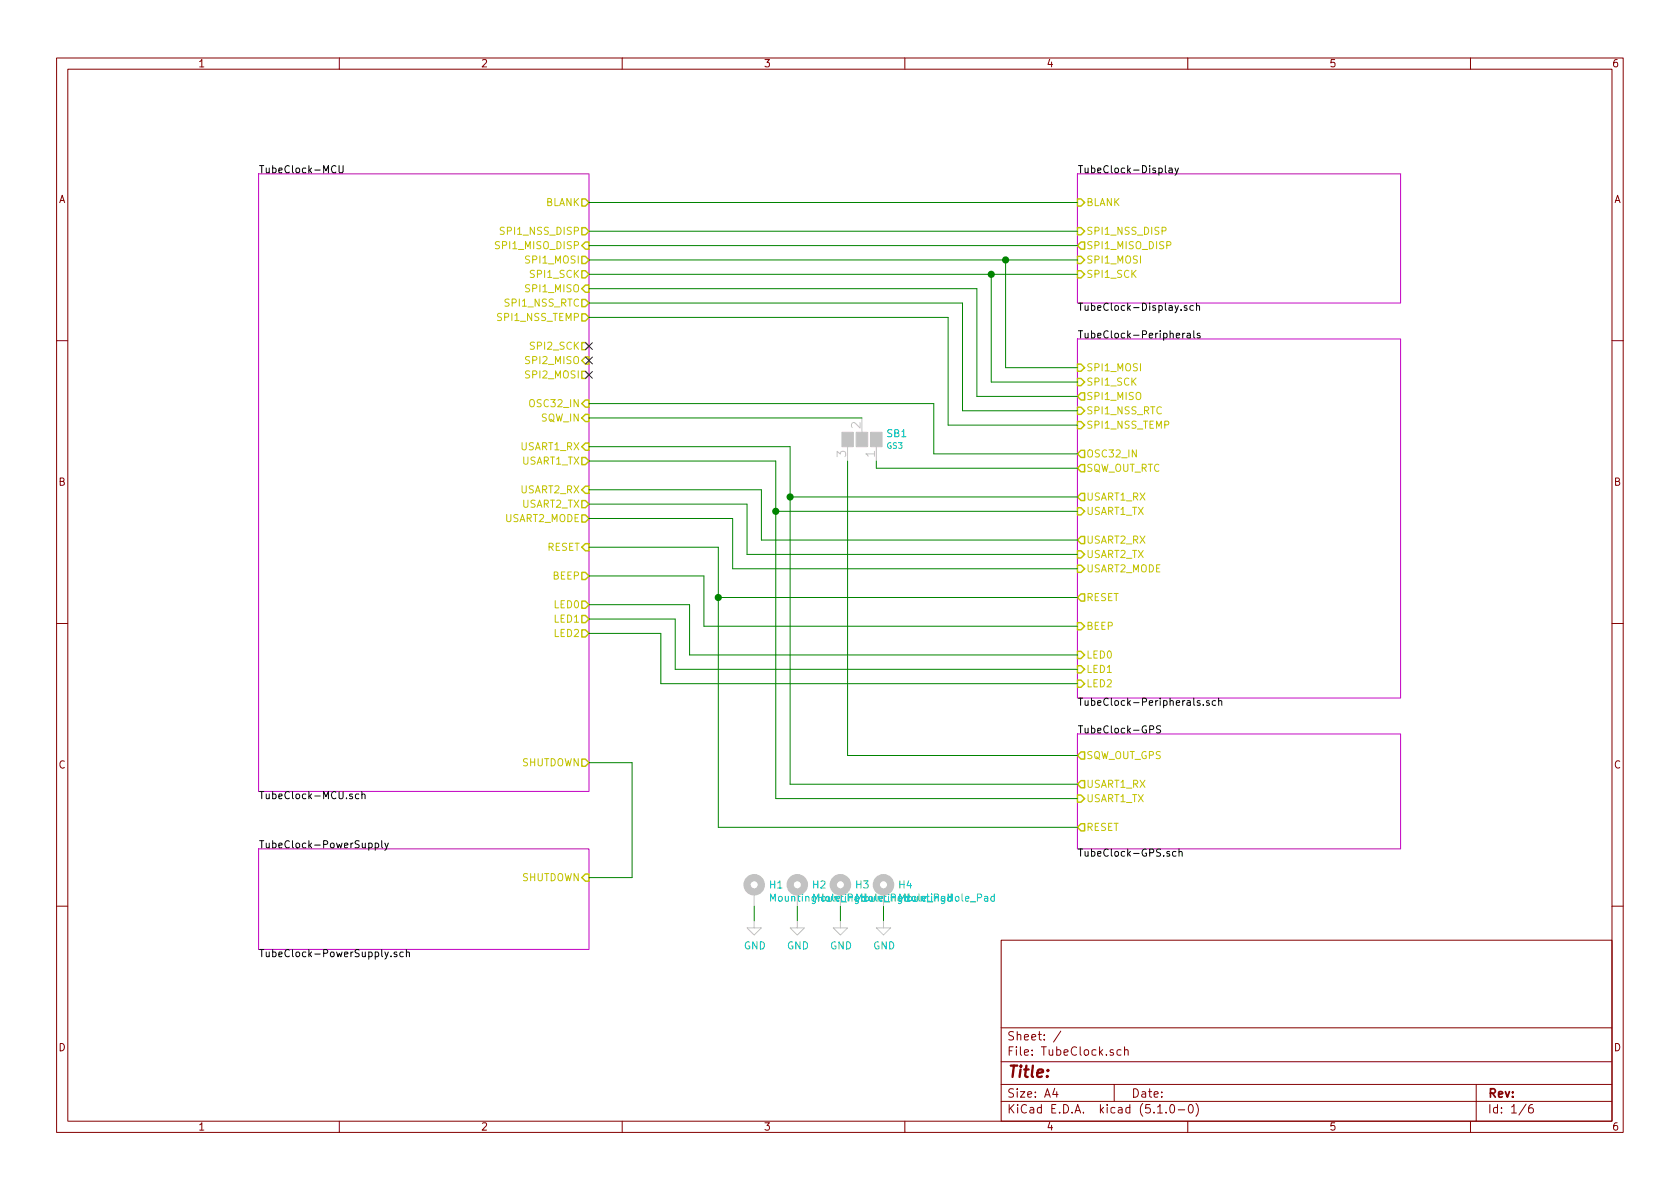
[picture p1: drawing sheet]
EESchema Schematic File Version 4
LIBS:TubeClock-cache
EELAYER 29 0
EELAYER END
$Descr A4 11693 8268
encoding utf-8
Sheet 1 6
Title ""
Date ""
Rev ""
Comp ""
Comment1 ""
Comment2 ""
Comment3 ""
Comment4 ""
$EndDescr
$Sheet
S 1800 5900 2300 700 
U 5C7E1816
F0 "TubeClock-PowerSupply" 50
F1 "TubeClock-PowerSupply.sch" 50
F2 "SHUTDOWN" I R 4100 6100 50 
$EndSheet
$Sheet
S 1800 1200 2300 4300
U 5C7E1497
F0 "TubeClock-MCU" 50
F1 "TubeClock-MCU.sch" 50
F2 "OSC32_IN" I R 4100 2800 50 
F3 "RESET" I R 4100 3800 50 
F4 "SPI1_NSS_DISP" O R 4100 1600 50 
F5 "SPI1_SCK" O R 4100 1900 50 
F6 "SPI1_MISO" I R 4100 2000 50 
F7 "SPI1_MOSI" O R 4100 1800 50 
F8 "BLANK" O R 4100 1400 50 
F9 "USART2_TX" O R 4100 3500 50 
F10 "USART2_RX" I R 4100 3400 50 
F11 "USART2_MODE" O R 4100 3600 50 
F12 "SPI1_MISO_DISP" I R 4100 1700 50 
F13 "SPI1_NSS_RTC" O R 4100 2100 50 
F14 "SPI1_NSS_TEMP" O R 4100 2200 50 
F15 "LED0" O R 4100 4200 50 
F16 "LED1" O R 4100 4300 50 
F17 "LED2" O R 4100 4400 50 
F18 "BEEP" O R 4100 4000 50 
F19 "USART1_RX" I R 4100 3100 50 
F20 "USART1_TX" O R 4100 3200 50 
F21 "SPI2_MISO" I R 4100 2500 50 
F22 "SPI2_MOSI" O R 4100 2600 50 
F23 "SPI2_SCK" O R 4100 2400 50 
F24 "SQW_IN" I R 4100 2900 50 
F25 "SHUTDOWN" O R 4100 5300 50 
$EndSheet
$Sheet
S 7500 1200 2250 900 
U 5C87272D
F0 "TubeClock-Display" 50
F1 "TubeClock-Display.sch" 50
F2 "SPI1_NSS_DISP" I L 7500 1600 50 
F3 "SPI1_SCK" I L 7500 1900 50 
F4 "SPI1_MOSI" I L 7500 1800 50 
F5 "BLANK" I L 7500 1400 50 
F6 "SPI1_MISO_DISP" O L 7500 1700 50 
$EndSheet
$Sheet
S 7500 2350 2250 2500
U 5C7E16B1
F0 "TubeClock-Peripherals" 50
F1 "TubeClock-Peripherals.sch" 50
F2 "OSC32_IN" O L 7500 3150 50 
F3 "RESET" O L 7500 4150 50 
F4 "USART1_TX" I L 7500 3550 50 
F5 "USART1_RX" O L 7500 3450 50 
F6 "USART2_RX" O L 7500 3750 50 
F7 "USART2_MODE" I L 7500 3950 50 
F8 "USART2_TX" I L 7500 3850 50 
F9 "SPI1_SCK" I L 7500 2650 50 
F10 "SPI1_MOSI" I L 7500 2550 50 
F11 "SPI1_MISO" O L 7500 2750 50 
F12 "SPI1_NSS_RTC" I L 7500 2850 50 
F13 "SPI1_NSS_TEMP" I L 7500 2950 50 
F14 "BEEP" I L 7500 4350 50 
F15 "LED0" I L 7500 4550 50 
F16 "LED1" I L 7500 4650 50 
F17 "LED2" I L 7500 4750 50 
F18 "SQW_OUT_RTC" O L 7500 3250 50 
$EndSheet
$Sheet
S 7500 5100 2250 800 
U 5CB696D3
F0 "TubeClock-GPS" 50
F1 "TubeClock-GPS.sch" 50
F2 "RESET" O L 7500 5750 50 
F3 "USART1_TX" I L 7500 5550 50 
F4 "USART1_RX" O L 7500 5450 50 
F5 "SQW_OUT_GPS" O L 7500 5250 50 
$EndSheet
Wire Wire Line
	4100 6100 4400 6100
Wire Wire Line
	4400 6100 4400 5300
Wire Wire Line
	4400 5300 4100 5300
Wire Wire Line
	4600 4400 4100 4400
Wire Wire Line
	4100 4300 4700 4300
Wire Wire Line
	4800 4200 4100 4200
Wire Wire Line
	4100 4000 4900 4000
Wire Wire Line
	5000 3800 4100 3800
Wire Wire Line
	4100 3600 5100 3600
Wire Wire Line
	5200 3500 4100 3500
Wire Wire Line
	4100 3400 5300 3400
Wire Wire Line
	5400 3200 4100 3200
Wire Wire Line
	4100 3100 5500 3100
NoConn ~ 4100 2600
NoConn ~ 4100 2500
NoConn ~ 4100 2400
Wire Wire Line
	4100 1400 7500 1400
Wire Wire Line
	7500 1600 4100 1600
Wire Wire Line
	4100 1700 7500 1700
$Comp
L Mechanical:MountingHole_Pad H1
U 1 1
P 5250 6200
F 0 "H1" H 5350 6251 50  0000 L CNN
F 1 "MountingHole_Pad" H 5350 6160 50  0000 L CNN
F 2 "MountingHole:MountingHole_3.2mm_M3_Pad_Via" H 5250 6200 50  0001 C CNN
F 3 "~" H 5250 6200 50  0001 C CNN
	1    5250 6200
	1    0    0    -1  
$EndComp
$Comp
L Mechanical:MountingHole_Pad H2
U 1 1
P 5550 6200
F 0 "H2" H 5650 6251 50  0000 L CNN
F 1 "MountingHole_Pad" H 5650 6160 50  0000 L CNN
F 2 "MountingHole:MountingHole_3.2mm_M3_Pad_Via" H 5550 6200 50  0001 C CNN
F 3 "~" H 5550 6200 50  0001 C CNN
	1    5550 6200
	1    0    0    -1  
$EndComp
$Comp
L Mechanical:MountingHole_Pad H3
U 1 1
P 5850 6200
F 0 "H3" H 5950 6251 50  0000 L CNN
F 1 "MountingHole_Pad" H 5950 6160 50  0000 L CNN
F 2 "MountingHole:MountingHole_3.2mm_M3_Pad_Via" H 5850 6200 50  0001 C CNN
F 3 "~" H 5850 6200 50  0001 C CNN
	1    5850 6200
	1    0    0    -1  
$EndComp
$Comp
L Mechanical:MountingHole_Pad H4
U 1 1
P 6150 6200
F 0 "H4" H 6250 6251 50  0000 L CNN
F 1 "MountingHole_Pad" H 6250 6160 50  0000 L CNN
F 2 "MountingHole:MountingHole_3.2mm_M3_Pad_Via" H 6150 6200 50  0001 C CNN
F 3 "~" H 6150 6200 50  0001 C CNN
	1    6150 6200
	1    0    0    -1  
$EndComp
$Comp
L power:GND #PWR04
U 1 1
P 6150 6400
F 0 "#PWR04" H 6150 6150 50  0001 C CNN
F 1 "GND" H 6155 6227 50  0000 C CNN
F 2 "" H 6150 6400 50  0001 C CNN
F 3 "" H 6150 6400 50  0001 C CNN
	1    6150 6400
	1    0    0    -1  
$EndComp
$Comp
L power:GND #PWR03
U 1 1
P 5850 6400
F 0 "#PWR03" H 5850 6150 50  0001 C CNN
F 1 "GND" H 5855 6227 50  0000 C CNN
F 2 "" H 5850 6400 50  0001 C CNN
F 3 "" H 5850 6400 50  0001 C CNN
	1    5850 6400
	1    0    0    -1  
$EndComp
$Comp
L power:GND #PWR02
U 1 1
P 5550 6400
F 0 "#PWR02" H 5550 6150 50  0001 C CNN
F 1 "GND" H 5555 6227 50  0000 C CNN
F 2 "" H 5550 6400 50  0001 C CNN
F 3 "" H 5550 6400 50  0001 C CNN
	1    5550 6400
	1    0    0    -1  
$EndComp
$Comp
L power:GND #PWR01
U 1 1
P 5250 6400
F 0 "#PWR01" H 5250 6150 50  0001 C CNN
F 1 "GND" H 5255 6227 50  0000 C CNN
F 2 "" H 5250 6400 50  0001 C CNN
F 3 "" H 5250 6400 50  0001 C CNN
	1    5250 6400
	1    0    0    -1  
$EndComp
Wire Wire Line
	5250 6400 5250 6300
Wire Wire Line
	5550 6300 5550 6400
Wire Wire Line
	5850 6400 5850 6300
Wire Wire Line
	6150 6300 6150 6400
Wire Wire Line
	5500 3450 7500 3450
Wire Wire Line
	5500 3100 5500 3450
Wire Wire Line
	7500 3550 5400 3550
Wire Wire Line
	5400 3200 5400 3550
Wire Wire Line
	5300 3750 7500 3750
Wire Wire Line
	5300 3400 5300 3750
Wire Wire Line
	7500 3850 5200 3850
Wire Wire Line
	5200 3500 5200 3850
Wire Wire Line
	5100 3950 7500 3950
Wire Wire Line
	5100 3600 5100 3950
Wire Wire Line
	7500 4150 5000 4150
Wire Wire Line
	5000 3800 5000 4150
Wire Wire Line
	4900 4350 7500 4350
Wire Wire Line
	4900 4000 4900 4350
Wire Wire Line
	7500 4550 4800 4550
Wire Wire Line
	4800 4200 4800 4550
Wire Wire Line
	4700 4650 7500 4650
Wire Wire Line
	4700 4300 4700 4650
Wire Wire Line
	7500 4750 4600 4750
Wire Wire Line
	4600 4400 4600 4750
Wire Wire Line
	5000 4150 5000 5750
Wire Wire Line
	5000 5750 7500 5750
Connection ~ 5000 4150
Wire Wire Line
	5400 3550 5400 5550
Wire Wire Line
	5400 5550 7500 5550
Connection ~ 5400 3550
Wire Wire Line
	7500 5450 5500 5450
Wire Wire Line
	5500 5450 5500 3450
Connection ~ 5500 3450
$Comp
L win:GS3 SB1
U 1 1
P 6000 3050
F 0 "SB1" V 6038 3218 50  0000 L CNN
F 1 "GS3" V 5954 3218 40  0000 L CNN
F 2 "Jumper:SolderJumper-3_P1.3mm_Open_Pad1.0x1.5mm" H 6000 3050 60  0001 C CNN
F 3 "" H 6000 3050 60  0000 C CNN
	1    6000 3050
	0    1    -1   0   
$EndComp
Wire Wire Line
	4100 1800 7000 1800
Wire Wire Line
	4100 1900 6900 1900
Wire Wire Line
	7500 2550 7000 2550
Wire Wire Line
	7000 2550 7000 1800
Connection ~ 7000 1800
Wire Wire Line
	7000 1800 7500 1800
Wire Wire Line
	7500 2650 6900 2650
Wire Wire Line
	6900 2650 6900 1900
Connection ~ 6900 1900
Wire Wire Line
	6900 1900 7500 1900
Wire Wire Line
	7500 2750 6800 2750
Wire Wire Line
	6800 2750 6800 2000
Wire Wire Line
	4100 2000 6800 2000
Wire Wire Line
	6700 2100 6700 2850
Wire Wire Line
	6700 2850 7500 2850
Wire Wire Line
	4100 2100 6700 2100
Wire Wire Line
	7500 2950 6600 2950
Wire Wire Line
	6600 2950 6600 2200
Wire Wire Line
	4100 2200 6600 2200
Wire Wire Line
	7500 3150 6500 3150
Wire Wire Line
	6500 3150 6500 2800
Wire Wire Line
	4100 2800 6500 2800
Wire Wire Line
	4100 2900 6000 2900
Wire Wire Line
	7500 3250 6100 3250
Wire Wire Line
	6100 3250 6100 3200
Wire Wire Line
	5900 3200 5900 5250
Wire Wire Line
	5900 5250 7500 5250
$EndSCHEMATC
